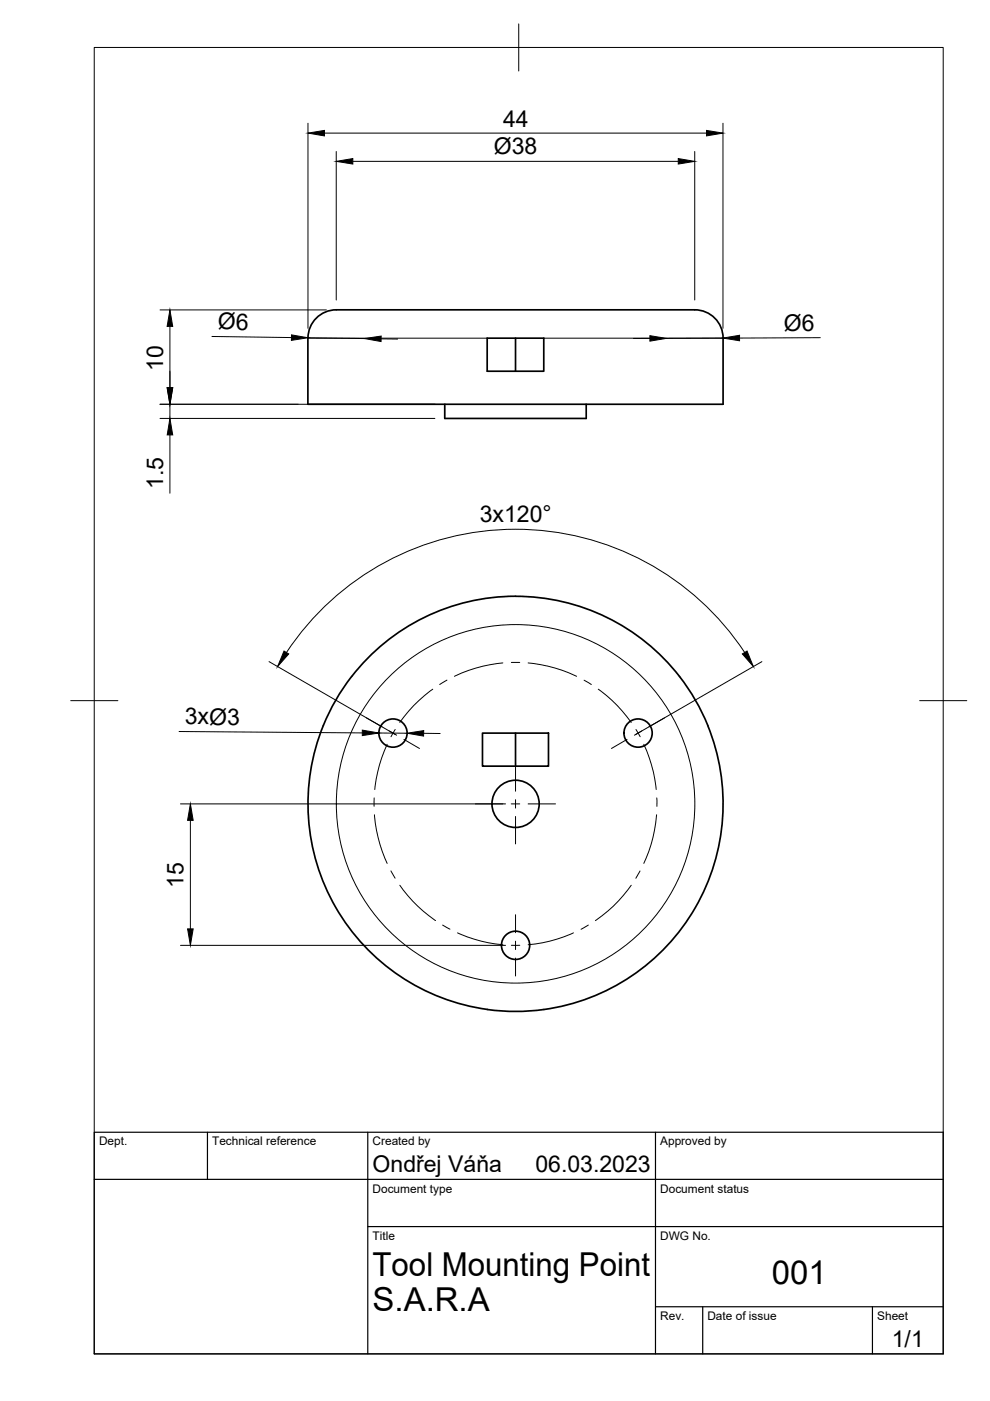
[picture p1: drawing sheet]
<svg xmlns="http://www.w3.org/2000/svg" width="210mm" height="297mm" viewBox="0 0 210 297" stroke-linecap="round" stroke-linejoin="round" font-family="sans-serif">
<!-- layer: Visible -->
<g fill="none" stroke="#000" stroke-width=".36">
<path d="M65.3 71.7v14h88v-14M65.3 71.7a6.3 6.3 0 0 1 7.4-6h73.2a6.3 6.3 0 0 1 7.4 6M103.3 71.7h12v7h-12zM109.3 71.7v7M94.3 85.7v3h30v-3M109.3 126.4a44 44 0 0 0-43.9 47 44 44 0 0 0 49.9 40.6M109.3 126.4a44 44 0 0 1 43.9 41 44 44 0 0 1-37.9 46.6M102.3 155.4h14v7h-14zM109.3 155.4v7"/>
<circle cx="83.3" cy="155.4" r="3"/>
<circle cx="135.3" cy="155.4" r="3"/>
<circle cx="109.3" cy="170.4" r="5"/>
<circle cx="109.3" cy="200.4" r="3"/>
</g>
<!-- layer: Visible Narrow -->
<g fill="none" stroke="#000" stroke-width=".21">
<path d="M65.3 71.7h38M115.3 71.7h38"/>
<circle cx="109.3" cy="170.4" r="38"/>
</g>
<!-- layer: BORDER -->
<path d="M20 10.1h180v276.9h-180zM110 5.1v10M15 148.6h10M195 148.6h10" fill="none" stroke="#000" stroke-width=".21"/>
<!-- layer: TITLEBLOCK -->
<path d="M20 240.1h180v46.9h-180zM20 250h180M44 240.1v9.9M78 240.1v46.9M139 240.1v46.9M78 260.1h122M139 277.1h61M149 277.1v9.9M185 277.1v9.9" fill="none" stroke="#000" stroke-width=".25"/>
<!-- layer: FD_Dimensions -->
<g fill="none" stroke="#000" stroke-width=".21">
<path d="M65.3 26.1v43.5M68.8 28.2h81M71.3 32.1v31.5M74.8 34.2h69M147.3 32.1v31.5M153.3 26.1v43.5M33.9 65.7h35.3M36 69.2v13M44.9 71.3l16.9 .3M65.3 71.6l12 .2M80.8 71.8l3.5 .1M137.8 71.7l-3.5 .1"/>
<path d="M153.3 71.7h-12M173.9 71.6l-17.1 .1M33.9 85.7h58.3M33.9 88.7h58.3M36 85.7v3M36 92.2v12.4M60.7 138.3a58.2 58.2 0 0 1 97.2 0M38 155.1l38.8 .3M57 140.3l26.8 15.4M80.3 155.4l6 .1M89.8 155.5h3.5M161.5 140.3l-26.7 15.4"/>
<path d="M38.3 170.4h68.9M40.4 173.9v23M38.3 200.4h68.9"/>
</g>
<g fill="#000" stroke="#000" stroke-width=".21">
<path d="M65.3 28.2l3.5-.5v1.1zM71.3 34.2l3.5-.6v1.2zM143.8 33.6l3.5 .6-3.5 .6zM149.8 27.7l3.5 .5-3.5 .6zM36 65.7l.6 3.5h-1.2zM61.8 71l3.5 .6-3.5 .6zM77.3 71.8l3.5-.5v1.1zM137.8 71.2l3.5 .5-3.5 .6zM153.3 71.7l3.5-.6v1.1zM35.4 82.2h1.2l-.6 3.5zM35.5 82.2h1.1l-.6 3.5zM36 88.7l.6 3.5h-1.1z"/>
<path d="M60.2 138l1 .6-2.3 2.7zM157.4 138.6l1-.6 1.3 3.3zM76.8 154.8l3.5 .6-3.5 .6zM86.3 155.5l3.5-.6v1.2zM40.4 170.4l.6 3.5h-1.2zM39.8 196.9h1.2l-.6 3.5z"/>
</g>
<!-- layer: Smart Centers -->
<g fill="none" stroke="#000" stroke-width=".21">
<path d="M77.7 152.2l3.3 1.9M82.1 157.8a29.8 29.8 0 0 0-2.6 9.6M82.5 155l1.6 .9M83.8 154.7l-.9 1.5M85.6 156.8l3.3 1.9M91.8 146.1l-1.8 1.4a29.4 29.4 0 0 0-5.2 5.7M94.8 144.2l-1.6 .9M106.6 140.6a30 30 0 0 0-10.2 2.8M108.4 140.4h1.8M112 140.6a30.3 30.3 0 0 1 10.3 2.8M123.8 144.2l1.6 .9M126.9 146.1l.5 .4a30.1 30.1 0 0 1 6.4 6.7"/>
<path d="M132.9 156.8l-3.3 1.9M134.8 154.7l.9 1.5M136.1 155l-1.6 .9M136.5 157.8l1.2 2.9a27.6 27.6 0 0 1 1.4 6.7M140.9 152.2l-3.3 1.9M79.3 169.2v1.7M79.4 172.7a30.2 30.2 0 0 0 2.7 10.4M100.8 170.4h5.8M108.4 170.4h1.8M109.3 161.9v5.9M109.3 169.6v1.7M109.3 173.1v5.8"/>
<path d="M112 170.4h5.8M139.2 172.7a29.6 29.6 0 0 1-2.7 10.4M139.3 169.2v1.8M82.9 184.6l.9 1.6M84.8 187.7a29.4 29.4 0 0 0 7.6 7.5M93.9 196.1l1.5 .9M97 197.8l2.1 .8a29.1 29.1 0 0 0 7.5 1.7M109.3 193.9v3.8M109.3 199.5v1.8M121.6 197.8l-2.1 .8a29.1 29.1 0 0 1-7.5 1.7M124.7 196.1l-1.5 .9M133.8 187.7a29.1 29.1 0 0 1-7.6 7.5"/>
<path d="M135.7 184.7l-.9 1.5M108.4 200.4h1.8M109.3 203.1v3.8"/>
</g>
<g font-size="7">
<text x="79" y="270.6">Tool Mounting Point</text>
<text x="163.7" y="272.3">001</text>
<text x="79" y="278.1">S.A.R.A</text>
</g>
<g font-size="4.9">
<text x="106.7" y="26.8">44</text>
<text x="104.7" y="32.7">Ø38</text>
<text x="46.2" y="69.8" transform="rotate(1 46.2 69.8)">Ø6</text>
<text x="166.2" y="70.1">Ø6</text>
<text x="34.6" y="78.6" transform="rotate(-90 34.6 78.6)">10</text>
<text x="34.6" y="103.7" transform="rotate(-90 34.6 103.7)">1.5</text>
<text x="101.7" y="110.8">3x120°</text>
<text x="39.2" y="153.6">3xØ3</text>
<text x="38.9" y="188.3" transform="rotate(-90 38.9 188.3)">15</text>
<text x="79" y="248.5">Ondřej Váňa</text>
<text x="113.5" y="248.5">06.03.2023</text>
<text x="189.1" y="285.7">1/1</text>
</g>
<g font-size="2.5">
<text x="21" y="242.9">Dept.</text>
<text x="45" y="242.9">Technical reference</text>
<text x="79" y="242.9">Created by</text>
<text x="140" y="242.9">Approved by</text>
<text x="79" y="252.8">Document type</text>
<text x="140" y="252.8">Document status</text>
<text x="79" y="262.9">Title</text>
<text x="140" y="262.9">DWG No.</text>
<text x="140" y="279.9">Rev.</text>
<text x="150" y="279.9">Date of issue</text>
<text x="186" y="279.9">Sheet</text>
</g>
</svg>
